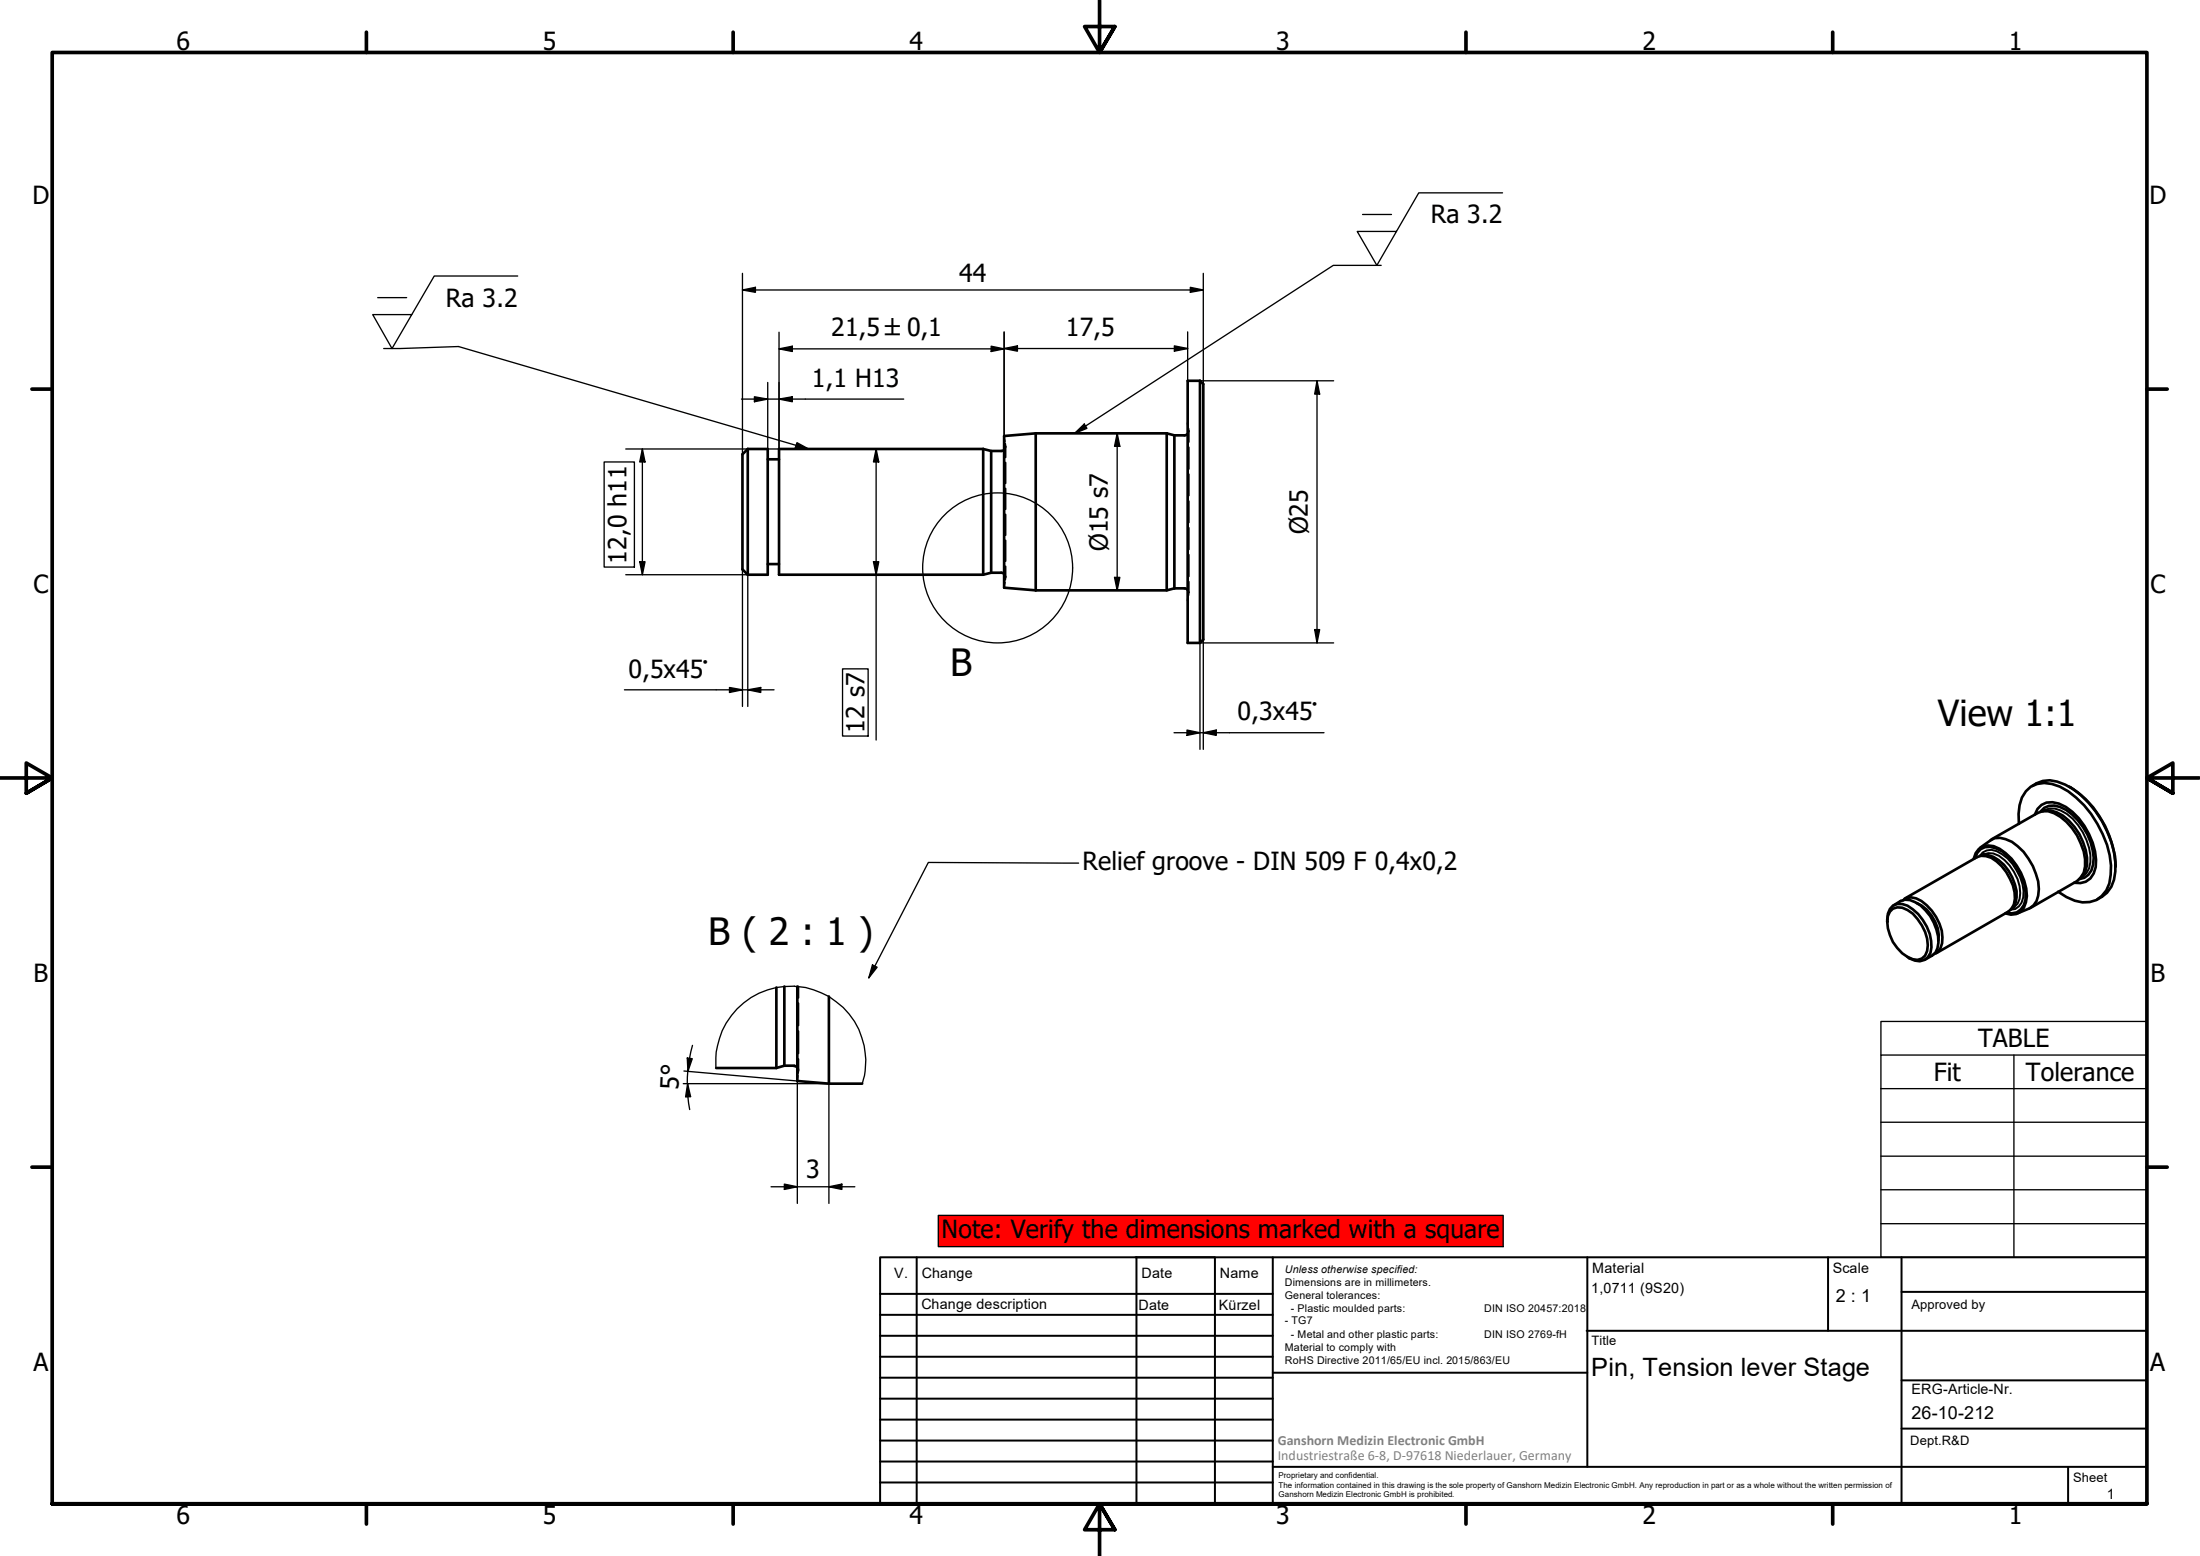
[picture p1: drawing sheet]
<svg xmlns="http://www.w3.org/2000/svg" width="420mm" height="297mm" viewBox="0 0 420 297" stroke-linecap="round" stroke-linejoin="round" font-family="sans-serif">
<!-- layer: Hidden (ISO) -->
<g fill="none" stroke="#000" stroke-width=".38">
<path d="M191.8 83.8l.1 .5M191.9 85.7l-.1 .1M192 84.7v.6M192 85.3v.2M192 85.3v2M192 88.3v4M192 93.3v3.9M192 98.2v4M226.8 80.8l.1 .5M226.9 82.7l-.1 .2M226.9 81.8l.1 .5M227 82.3v2.1"/>
<path d="M227 85.4v4.1M227 90.5v4.1M227 95.7v4M227 82.3l-.1 .2M191.8 109.6l.1 .1M191.9 111.2l-.1 .4M192 109.9v.2M192 110.1v.6M192 103.2v3.9M192 108.1v2M226.8 112.6l.1 .2M226.9 114.2l-.1 .5"/>
<path d="M226.9 113l.1 .1M227 100.8v4.1M227 105.9v4.1M227 111v2.1M227 113.1l-.1 .6M152.5 188.3v2.2M152.5 191.5v4.3M152.5 196.8v4.3M152.3 203.8l.1 .1M152.3 205.3v.5M152.5 202.2l-.1 2.6M152.5 204.1v.2"/>
</g>
<!-- layer: Visible (ISO) -->
<g fill="none" stroke="#000" stroke-width=".51">
<path d="M226.8 72.7h2.4l.6 .6v48.8l-.6 .6h-2.4zM229.2 72.7v50M142.8 85.7l-1 1v22l1 1M142.8 85.7v24M142.8 85.7h3.8v24h-3.8M146.6 87.7h2.2M187.8 85.7h-39v24h39l1.5-.4M187.8 85.7a5.4 5.4 0 0 0 3.8 .3l.2-.2M187.8 85.7v24M189.3 86.1v23.2M197.8 82.7l-6 .5v29l6 .5M197.8 82.7v30"/>
<path d="M197.8 82.7h25M222.8 82.7l1.5 .4h1.9M222.8 82.7v30M224.3 83.1v29.2M226.8 82.8l-.6 .3M146.6 107.7h2.2M189.3 109.3h1.9l.6 .3M224.3 112.3l-1.5 .4h-25M224.3 112.3h1.9M226.2 112.3l.6 .3M385.6 157.3a8.4 8.4 0 0 1 1.3-6.2 4.7 4.7 0 0 1 5-1.4 13.5 13.5 0 0 1 7.5 5.7 17.6 17.6 0 0 1 3.7 11.6 5 5 0 0 1-6.9 4.9l-1.5-.7-1.6-1M388.1 150a5.6 5.6 0 0 1 6.3-.2 18.7 18.7 0 0 1 8.8 10.9 12.3 12.3 0 0 1 0 8.6l-.8 1.1-1.8 1.3"/>
<path d="M388.6 155.5a3.2 3.2 0 0 1 4.6-2.1 12.4 12.4 0 0 1 6.9 9.1 5.6 5.6 0 0 1-.9 5.2l-.9 .6-1 .3-1.2-.1M389.7 154.9a2.98 2.98 0 0 1 3.7-.9 11.4 11.4 0 0 1 6.3 8.4 5.3 5.3 0 0 1-.9 4.6l-.7 .6-1 .2M390 154.9a4.6 4.6 0 0 1 4 .8 11.3 11.3 0 0 1 4.6 9.4l-.3 1.2-1 1.3M390.5 154.7l-.4 .2M395.2 150.2a19 19 0 0 1 8.9 15.3M360.4 175.9a3.5 3.5 0 0 1 1.1-3 3.2 3.2 0 0 1 3.8 .7 8.7 8.7 0 0 1 3.4 8.3 2.33 2.33 0 0 1-3 1.5l-1.4-.7M360.9 174a2.39 2.39 0 0 1 3.4-.3 8.7 8.7 0 0 1 3.9 6.8 2.28 2.28 0 0 1-2.9 2.6 7.7 7.7 0 0 1-4.7-8.2zM361.6 172.8a3.2 3.2 0 0 1 4.1-.6 8.9 8.9 0 0 1 4.5 7.7 3.3 3.3 0 0 1-2.5 3.3M363.4 171.9a2.81 2.81 0 0 1 3.6 .1 9.4 9.4 0 0 1 4 6.9 2.97 2.97 0 0 1-1.7 3.3M363.7 171.6l13.9-8a3.5 3.5 0 0 1 3.7 .9 9.9 9.9 0 0 1 3.5 7.1l-.2 1-.4 .9-.7 .5-13.7 8M366.1 172.4a7.3 7.3 0 0 1 4.1 7.2M376.9 163.9a3 3 0 0 1 5-1.9 11.5 11.5 0 0 1 5.2 9.1 3.4 3.4 0 0 1-2 3.4l-1.1 .1-1-.2"/>
<path d="M377.2 163.8a2.71 2.71 0 0 1 4.1-1.8 10.3 10.3 0 0 1 5.5 8.4 3.5 3.5 0 0 1-1.6 3.8l-1 .2-1-.2M378.1 163.4a3.7 3.7 0 0 1 3.6 .8 9 9 0 0 1 3.4 7.1l-.2 1-.4 .9-.5 .4M378.1 161.8l2.8-1.8a5.5 5.5 0 0 1 4.4 1.5 11.8 11.8 0 0 1 4.1 8.2 3.8 3.8 0 0 1-1.8 3.7l-2.3 1M378.8 163.1l-.3 .2M380.3 160.3l8.9-5.1a3.9 3.9 0 0 1 4.3 .7 11.5 11.5 0 0 1 4.7 9.5l-.2 1.2-.6 .9-.7 .7-8.8 5.1M384.7 173.2l-.5 .2M397.8 167.3l-.4 .2M148.3 188.5v15.4M149.8 188.3v15.1M152.3 188.3v18.1l6 .5M158.3 190.2v16.7M151.7 203.5l.6 .3"/>
<path d="M151.7 203.4h-1.9l-1.5 .5h-11.5M158.3 206.9h6.4"/>
</g>
<!-- layer: Break Line (ISO) -->
<path d="M136.8 203.9a14.3 14.3 0 0 1 15.7-15.5 14.3 14.3 0 0 1 12.2 18.5" fill="none" stroke="#000" stroke-width=".25"/>
<!-- layer: Visible (ISO) -->
<circle cx="378.8" cy="163.1" r=".25" fill="#000"/>
<!-- layer: Visible Narrow (ISO) -->
<path d="M390.5 154.7a3.9 3.9 0 0 1 4.2 .7 11.4 11.4 0 0 1 4.5 9.2l-.2 1.2-.5 .9-.7 .6M378.1 163.4a2.48 2.48 0 0 1 3.2-.9 9.6 9.6 0 0 1 5.2 7.6 3.3 3.3 0 0 1-1.6 3.4l-.9 .2M378.8 163.1a3.5 3.5 0 0 1 4 1.1 8.3 8.3 0 0 1 2.9 7.4l-.4 .9-.6 .7" fill="none" stroke="#000" stroke-width=".38"/>
<!-- layer: Detail Boundary (ISO) -->
<circle cx="190.5" cy="108.4" r="14.3" fill="none" stroke="#000" stroke-width=".25"/>
<!-- layer: Border (ISO) -->
<g fill="none" stroke="#000" stroke-width=".7">
<path d="M70 6.1v3.9M140 6.1v3.9M210 0v10l-2.9-4.9h5.8l-2.9 4.9 2.9-4.9M280 6.1v3.9M350 6.1v3.9M6.1 74.3h3.9M410 74.3h3.9M0 148.5h10l-5-2.8v5.7l5-2.9-5 2.9M420 148.5h-10l5-2.8v5.7l-5-2.9 5 2.9M6.1 222.8h3.9M410 222.8h3.9M10 287.1v-277.1h400v277.1h-400h400"/>
<path d="M70 287.1v3.8M140 287.1v3.8M212.9 292l-2.9-4.9 2.9 4.9h-5.8l2.9-4.9v9.9M280 287.1v3.8M350 287.1v3.8"/>
</g>
<!-- layer: TitleBlock -->
<g fill="none" stroke="#000" stroke-width=".38">
<path d="M168.1 251h75M168.1 247h75M168.1 255h75M168.1 259h75M175.1 240v47M216.9 240h15M217 240v47M232 240v47M243.1 240.1v46.9h-75v-47h241.9v47.1h-167M303 254h107M303.1 240v40M349.1 240v14"/>
<path d="M363.2 240v47.1M363.2 246.6h46.8M168.1 271h75M168.1 263h75M168.1 267h75M168.1 275h75M168.1 279h75M243.1 262.1h60M363.2 272.7h46.8M363.2 263.5h46.8M168.1 283h75M216.9 287h15"/>
<path d="M243.1 280h166.9M395 280.1v7"/>
</g>
<!-- layer: Dimension (ISO) -->
<g fill="none" stroke="#000" stroke-width=".25">
<path d="M141.8 55.4l2.5-.6v1zM141.8 55.4h88M141.8 52.2v34.5M227.3 54.8l2.5 .6-2.5 .4zM229.8 52.2v21.1M141.6 76.2h31M144.1 75.7l2.5 .5-2.5 .5zM146.6 73v12.7M148.8 66.6l2.5-.5v1zM148.8 76.2l2.5-.5v1zM148.8 66.6h43M148.8 63.4v22.3"/>
<path d="M189.3 66.1l2.5 .5-2.5 .5zM191.8 66.5l2.5-.5v1zM191.8 66.5h35M191.8 63.4v19.8M224.3 66l2.5 .5-2.5 .5zM226.8 63.4v9.3M229.2 72.7h25.5M251.5 72.7l.5 2.5h-.9zM251.5 72.7v50M115.4 88.2h5.8v20.1h-5.8zM119.5 85.7h23.3M122.7 85.7l.5 2.5h-1z"/>
<path d="M122.7 85.7v24M167.3 85.7l.5 2.5h-1zM167.3 85.7v55.6M213.4 82.7l.5 2.5h-1zM213.4 82.7v30M119.5 109.7h23.3v25.2M122.2 107.2h1l-.5 2.5zM141.8 108.7v26.2M166.8 107.2h1l-.5 2.5zM212.9 110.2h1l-.5 2.5zM119.3 131.7h28.5M139.3 131.2l2.5 .5-2.5 .5z"/>
<path d="M142.8 131.7l2.5-.5v1zM160.9 127.7h4.9v12.8h-4.9zM224.2 139.9h28.7M226.7 139.4l2.5 .5-2.5 .5zM229.8 139.9l2.5-.5v1zM229.8 122.1v21M251.1 120.2h.9l-.5 2.5zM254.7 122.7h-25.5v20.4M132.3 199.6l-.6 2.4M130.5 206.9h27.8v22.8M130.6 204.5l21.7 1.9v23.3M131.3 202l.9 .1-.8 2.4z"/>
<path d="M131.3 206.9l.6 2.4-1 .1zM131.3 206.9l.1 2.4M131.4 204.5l-.1 2.3M131.4 209.3l.3 2.5M131.8 202l-.4 2.5M147.3 226.6h16M149.8 226l2.5 .6-2.5 .5zM158.3 226.6l2.5-.6v1.1z"/>
</g>
<g fill="#000">
<path d="M141.8 55.4l2.5-.6v1zM227.3 54.8l2.5 .6-2.5 .4zM144.1 75.7l2.5 .5-2.5 .5zM148.8 66.6l2.5-.5v1zM148.8 76.2l2.5-.5v1zM189.3 66.1l2.5 .5-2.5 .5zM191.8 66.5l2.5-.5v1zM224.3 66l2.5 .5-2.5 .5zM251.5 72.7l.5 2.5h-.9zM122.7 85.7l.5 2.5h-1zM167.3 85.7l.5 2.5h-1zM213.4 82.7l.5 2.5h-1z"/>
<path d="M122.2 107.2h1l-.5 2.5zM166.8 107.2h1l-.5 2.5zM212.9 110.2h1l-.5 2.5zM139.3 131.2l2.5 .5-2.5 .5zM142.8 131.7l2.5-.5v1zM229.8 139.9l2.5-.5v1zM251.1 120.2h.9l-.5 2.5zM226.7 139.4l2.5 .5-2.5 .5zM131.3 202l.9 .1-.8 2.4zM131.3 206.9l.6 2.4-1 .1zM149.8 226l2.5 .6-2.5 .5zM158.3 226.6l2.5-.6v1.1z"/>
</g>
<!-- layer: Symbol (ISO) -->
<path d="M206 164.8l-28.7-.2-11.4 22.1M166.6 184.2l.9 .4-1.6 2.1z" fill="none" stroke="#000" stroke-width=".25"/>
<path d="M166.6 184.2l.9 .4-1.6 2.1z" fill="#000"/>
<path d="M179.2 232h107.9v6h-107.9z" fill-rule="evenodd" fill="#f00"/>
<g fill="none" stroke="#000" stroke-width=".25">
<path d="M287 36.8h-16l-8 13.9-3.8-6.5h7.5M72.1 56.8h5.6M98.9 52.7h-16l-8 13.8-3.7-6.4h7.4M260.2 40.9h5.5M263.8 50.7h-9.2l-49.4 32M73.3 66.5l14.3-.3 66.8 19.5M144.7 85.7h12.9M152.2 84.5l2.2 1.2-2.5-.2zM205.2 82.7l1.9-1.8 .5 .9zM359.2 201.4v-6.4h50.8v6.4M359.2 207.8v32.2h50.8v-32.2M359.2 214.2h50.8"/>
<path d="M384.6 201.4v38.6M410 201.4h-50.8v6.4M410 201.4v6.4h-50.8M179.2 232h107.9v6h-107.9zM359.2 220.7h50.8M359.2 227.1h50.8M359.2 233.6h50.8"/>
</g>
<path d="M152.2 84.5l2.2 1.2-2.5-.2zM205.2 82.7l1.9-1.8 .5 .9z" fill="#000"/>
<g font-size="7.2">
<text x="181.5" y="129.1">B</text>
<text x="135.3" y="180.3">B ( 2 : 1 )</text>
</g>
<text font-size="6.9" x="370.1" y="138.5">View 1:1</text>
<g font-size="4.8">
<text x="33.7" y="9.6">6</text>
<text x="103.7" y="9.6">5</text>
<text x="173.7" y="9.6">4</text>
<text x="243.7" y="9.6">3</text>
<text x="313.7" y="9.6">2</text>
<text x="383.7" y="9.6">1</text>
<text x="6.2" y="38.9">D</text>
<text x="410.5" y="38.9">D</text>
<text x="273.2" y="42.7">Ra 3.2</text>
<text x="183.2" y="53.8">44</text>
<text x="85.2" y="58.5">Ra 3.2</text>
<text x="158.7" y="64.2">21,5 ±0,1</text>
<text x="203.6" y="64.1">17,5</text>
<text x="155.1" y="73.8">1,1 H13</text>
<text x="119.6" y="107.6" transform="rotate(-90 119.6 107.6)">12,0 h11</text>
<text x="211.6" y="105.2" transform="rotate(-90 211.6 105.2)">Ø15 s7</text>
<text x="249.7" y="102" transform="rotate(-90 249.7 102)">Ø25</text>
<text x="6.4" y="113.1">C</text>
<text x="410.7" y="113.1">C</text>
<text x="120" y="129.3">0,5x45°</text>
<text x="236.3" y="137.5">0,3x45°</text>
<text x="165.1" y="139.9" transform="rotate(-90 165.1 139.9)">12 s7</text>
<text x="206.8" y="166.1">Relief groove - DIN 509 F 0,4x0,2</text>
<text x="6.4" y="187.4">B</text>
<text x="410.7" y="187.4">B</text>
<text x="377.8" y="199.9">TABLE</text>
<text x="129.6" y="208.1" transform="rotate(-88 129.6 208.1)">5°</text>
<text x="369.3" y="206.3">Fit</text>
<text x="386.9" y="206.4">Tolerance</text>
<text x="154" y="225">3</text>
<text x="179.8" y="236.3">Note: Verify the dimensions marked with a square</text>
<text x="6.4" y="261.7">A</text>
<text x="303.9" y="262.7">Pin, Tension lever Stage</text>
<text x="410.7" y="261.7">A</text>
<text x="33.7" y="290.9">6</text>
<text x="103.7" y="290.9">5</text>
<text x="173.7" y="290.9">4</text>
<text x="243.7" y="290.9">3</text>
<text x="313.7" y="290.9">2</text>
<text x="383.7" y="290.9">1</text>
</g>
<g font-size="3.4">
<text x="350.6" y="248.5">2 : 1</text>
<text x="365.1" y="270.9">26-10-212</text>
</g>
<g font-size="2.7">
<text x="170.8" y="244">V.</text>
<text x="176" y="244">Change</text>
<text x="218" y="244">Date</text>
<text x="233" y="244">Name</text>
<text x="304.1" y="243">Material</text>
<text x="350" y="243.1">Scale</text>
<text x="176" y="249.9">Change description</text>
<text x="217.4" y="250">Date</text>
<text x="232.8" y="250">Kürzel</text>
<text x="303.9" y="246.8">1,0711 (9S20)</text>
<text x="365.1" y="266.1">ERG-Article-Nr.</text>
<text x="402.3" y="286.2">1</text>
</g>
<g font-size="2.7" fill="#808080">
<text x="244" y="275.8">Ganshorn Medizin Electronic GmbH</text>
<text x="244" y="278.7">Industriestraße 6-8, D-97618 Niederlauer, Germany</text>
</g>
<g font-size="2.5">
<text x="365.1" y="249.9">Approved by</text>
<text x="304" y="256.8">Title</text>
<text x="364.8" y="275.8">Dept.R&amp;D</text>
<text x="395.9" y="282.9">Sheet</text>
</g>
<g font-size="2">
<text x="245.4" y="242.9">Unless otherwise specified:</text>
<text x="245.4" y="245.4">Dimensions are in millimeters.</text>
<text x="245.4" y="247.9">General tolerances:</text>
<text x="246.5" y="250.4">- Plastic moulded parts:</text>
<text x="283.5" y="250.4">DIN ISO 20457:2018</text>
<text x="245.4" y="252.8">- TG7</text>
<text x="245.4" y="257.9">Material to comply with</text>
<text x="246.5" y="255.4">- Metal and other plastic parts:</text>
<text x="283.5" y="255.4">DIN ISO 2769-fH</text>
<text x="245.4" y="260.3">RoHS Directive 2011/65/EU incl. 2015/863/EU</text>
</g>
<g font-size="1.5">
<text x="244.2" y="282.2">Proprietary and confidential.</text>
<text x="244.2" y="284">The information contained in this drawing is the sole property of Ganshorn Medizin Electronic GmbH. Any reproduction in part or as a whole without the written permission of</text>
<text x="244.2" y="285.8">Ganshorn Medizin Electronic GmbH is prohibited.</text>
</g>
</svg>
